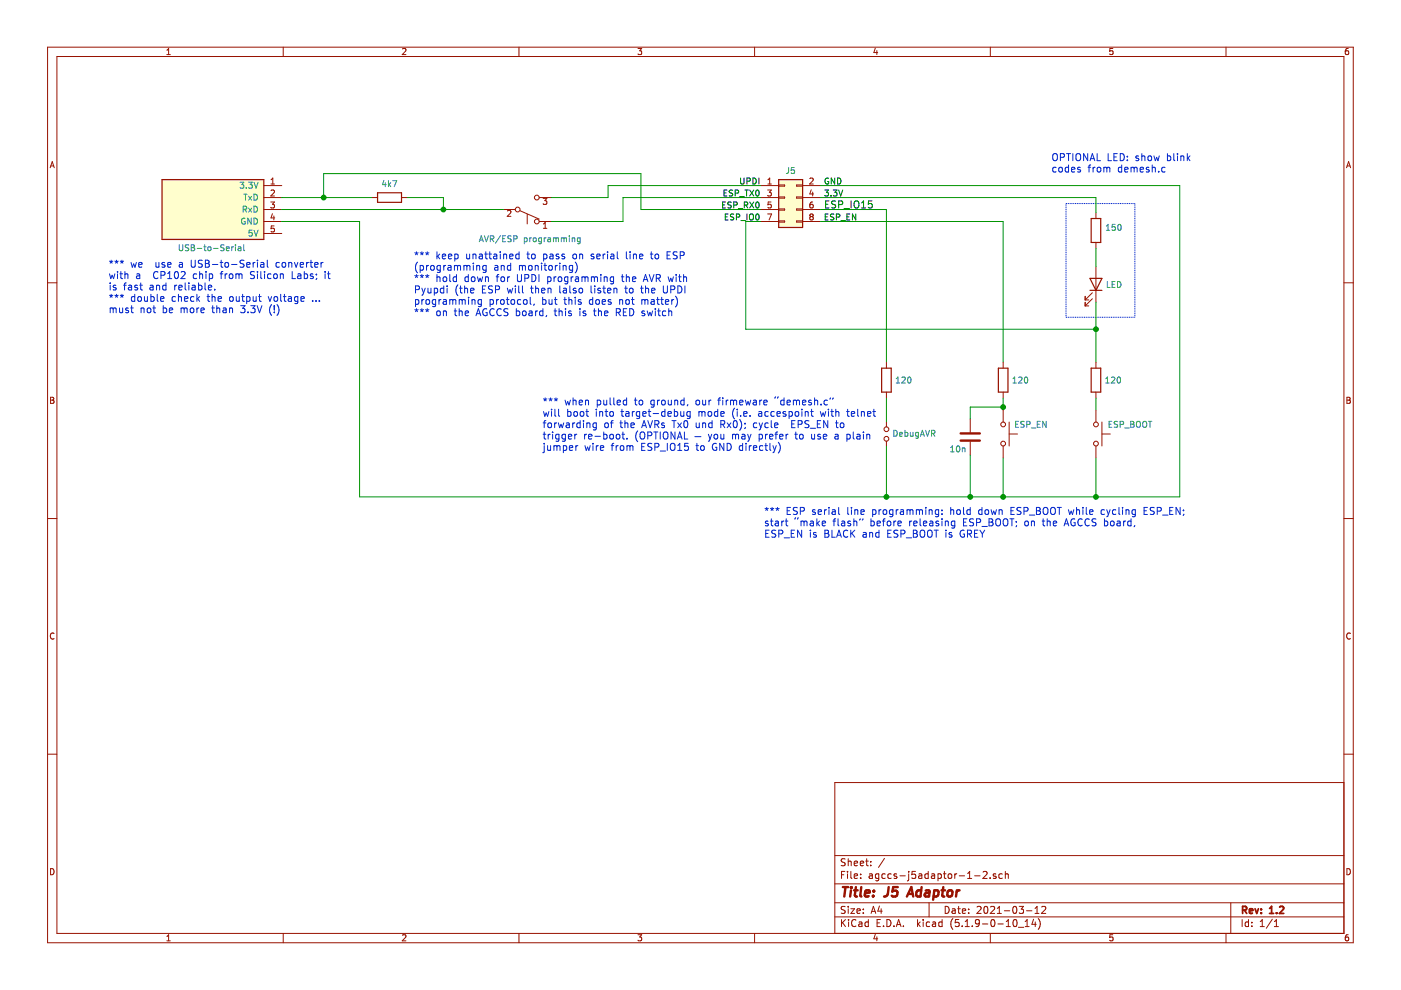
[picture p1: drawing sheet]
EESchema Schematic File Version 4
EELAYER 30 0
EELAYER END
$Descr A4 11693 8268
encoding utf-8
Sheet 1 1
Title "J5 Adaptor"
Date "2021-03-12"
Rev "1.2"
Comp ""
Comment1 ""
Comment2 ""
Comment3 ""
Comment4 ""
$EndDescr
$Comp
L Connector_Generic:Conn_02x04_Odd_Even J5
U 1 1
P 6550 1650
F 0 "J5" H 6600 1875 50  0000 C CNN
F 1 "Conn_02x04_Odd_Even" H 6600 1876 50  0001 C CNN
F 2 "" H 6550 1650 50  0001 C CNN
F 3 "~" H 6550 1650 50  0001 C CNN
	1    6550 1650
	1    0    0    -1  
$EndComp
$Comp
L agccs-j5adaptor-symbols:USB-to-Serial J?
U 1 1
P 2150 1750
F 0 "J?" H 2475 1450 50  0001 L CNN
F 1 "USB-to-Serial" H 2250 2075 50  0000 L CNN
F 2 "" H 2150 1750 50  0001 C CNN
F 3 "~" H 2150 1750 50  0001 C CNN
	1    2150 1750
	-1   0    0    1   
$EndComp
Text Label 6875 1550 0    50   ~ 0
GND
$Comp
L Switch:SW_Push SW?
U 1 1
P 9150 3625
F 0 "SW?" V 9150 3975 50  0001 R CNN
F 1 "ESP_BOOT" V 9225 4100 50  0000 R CNN
F 2 "" H 9150 3825 50  0001 C CNN
F 3 "~" H 9150 3825 50  0001 C CNN
	1    9150 3625
	0    1    -1   0   
$EndComp
$Comp
L Device:R R?
U 1 1
P 9150 3175
F 0 "R?" H 9080 3221 50  0001 R CNN
F 1 "120" H 9080 3175 50  0000 R CNN
F 2 "" V 9080 3175 50  0001 C CNN
F 3 "~" H 9150 3175 50  0001 C CNN
	1    9150 3175
	-1   0    0    -1  
$EndComp
Text Label 6875 1650 0    50   ~ 0
3.3V
$Comp
L Device:R R?
U 1 1
P 9150 1925
F 0 "R?" H 9080 1971 50  0001 R CNN
F 1 "150" H 9075 1950 50  0000 R CNN
F 2 "" V 9080 1925 50  0001 C CNN
F 3 "~" H 9150 1925 50  0001 C CNN
	1    9150 1925
	-1   0    0    -1  
$EndComp
$Comp
L Device:LED D?
U 1 1
P 9150 2375
F 0 "D?" V 9189 2257 50  0001 R CNN
F 1 "LED" V 9143 2455 50  0000 L CNN
F 2 "" H 9150 2375 50  0001 C CNN
F 3 "~" H 9150 2375 50  0001 C CNN
	1    9150 2375
	0    1    -1   0   
$EndComp
$Comp
L Switch:SW_Push SW?
U 1 1
P 8375 3625
F 0 "SW?" V 8375 3975 50  0001 R CNN
F 1 "ESP_EN" V 8450 4000 50  0000 R CNN
F 2 "" H 8375 3825 50  0001 C CNN
F 3 "~" H 8375 3825 50  0001 C CNN
	1    8375 3625
	0    1    -1   0   
$EndComp
$Comp
L Device:C C?
U 1 1
P 8100 3650
F 0 "C?" H 8215 3696 50  0001 L CNN
F 1 "10n" H 8275 3550 50  0000 R CNN
F 2 "" H 8138 3500 50  0001 C CNN
F 3 "~" H 8100 3650 50  0001 C CNN
	1    8100 3650
	-1   0    0    -1  
$EndComp
$Comp
L Device:R R?
U 1 1
P 8375 3175
F 0 "R?" H 8445 3221 50  0001 L CNN
F 1 "120" H 8305 3175 50  0000 R CNN
F 2 "" V 8305 3175 50  0001 C CNN
F 3 "~" H 8375 3175 50  0001 C CNN
	1    8375 3175
	-1   0    0    -1  
$EndComp
Wire Wire Line
	9150 2075 9150 2225
Wire Wire Line
	9150 3825 9150 4150
Wire Wire Line
	8375 3825 8375 4150
Connection ~ 8375 4150
Wire Wire Line
	8375 4150 8100 4150
Wire Wire Line
	8100 3800 8100 4150
Connection ~ 8100 4150
Wire Wire Line
	8375 3325 8375 3400
Wire Wire Line
	8100 3500 8100 3400
Wire Wire Line
	8100 3400 8375 3400
Connection ~ 8375 3400
Wire Wire Line
	8375 3400 8375 3425
$Comp
L Switch:SW_Push_SPDT SW?
U 1 1
P 4400 1750
F 0 "SW?" H 4350 1450 50  0001 C CNN
F 1 "AVR/ESP programming" H 4425 2000 50  0000 C CNN
F 2 "" H 4400 1750 50  0001 C CNN
F 3 "~" H 4400 1750 50  0001 C CNN
	1    4400 1750
	1    0    0    1   
$EndComp
Text Label 6350 1550 2    50   ~ 0
UPDI
Text Label 6350 1650 2    50   ~ 0
ESP_TX0
Text Label 6350 1750 2    50   ~ 0
ESP_RX0
Wire Wire Line
	5075 1550 5075 1650
Wire Wire Line
	5075 1650 4600 1650
Wire Wire Line
	5075 1550 6350 1550
Wire Wire Line
	5200 1650 5200 1850
Wire Wire Line
	5200 1850 4600 1850
Wire Wire Line
	5200 1650 6350 1650
Wire Wire Line
	5350 1750 5350 1450
Wire Wire Line
	5350 1450 2700 1450
Wire Wire Line
	2700 1450 2700 1650
Wire Wire Line
	2700 1650 2350 1650
Wire Wire Line
	5350 1750 6350 1750
$Comp
L Device:R R?
U 1 1
P 3250 1650
F 0 "R?" V 3043 1650 50  0001 C CNN
F 1 "4k7" V 3135 1650 50  0000 C CNN
F 2 "" V 3180 1650 50  0001 C CNN
F 3 "~" H 3250 1650 50  0001 C CNN
	1    3250 1650
	0    1    1    0   
$EndComp
Wire Wire Line
	3100 1650 2700 1650
Connection ~ 2700 1650
Wire Wire Line
	3400 1650 3700 1650
Wire Wire Line
	3700 1650 3700 1750
Connection ~ 3700 1750
Wire Wire Line
	3700 1750 2350 1750
Text Label 6875 1850 0    50   ~ 0
ESP_EN
Text Label 6350 1850 2    50   ~ 0
ESP_IO0
Wire Wire Line
	9850 1550 9850 4150
Wire Wire Line
	9150 2525 9150 2750
$Comp
L Device:Jumper_NO_Small JP?
U 1 1
P 7400 3625
F 0 "JP?" V 7446 3577 50  0001 R CNN
F 1 "DebugAVR" V 7400 3577 50  0000 R CNN
F 2 "" H 7400 3625 50  0001 C CNN
F 3 "~" H 7400 3625 50  0001 C CNN
	1    7400 3625
	0    -1   -1   0   
$EndComp
Wire Wire Line
	6850 1750 7400 1750
Wire Wire Line
	7400 3725 7400 4150
Connection ~ 7400 4150
Wire Wire Line
	7400 4150 8100 4150
Wire Wire Line
	9150 1650 9150 1775
Wire Wire Line
	6850 1650 9150 1650
Wire Wire Line
	6850 1550 9850 1550
Wire Wire Line
	8375 1850 8375 3025
Wire Wire Line
	6350 1850 6225 1850
Wire Wire Line
	6225 1850 6225 2750
Connection ~ 9150 2750
Wire Wire Line
	9150 2750 9150 3025
Wire Wire Line
	6850 1850 8375 1850
Wire Wire Line
	3000 4150 7400 4150
Wire Wire Line
	3000 1850 2350 1850
Wire Wire Line
	9150 3325 9150 3425
Wire Wire Line
	8375 4150 9150 4150
Wire Wire Line
	6225 2750 9150 2750
Connection ~ 9150 4150
Wire Wire Line
	9150 4150 9850 4150
Text Notes 3450 2650 0    59   ~ 0
*** keep unattained to pass on serial line to ESP \n(programming and monitoring)\n*** hold down for UPDI programming the AVR with \nPyupdi (the ESP will then lalso listen to the UPDI \nprogramming protocol, but this does not matter)\n*** on the AGCCS board, this is the RED switch
Text Notes 4525 3775 0    59   ~ 0
*** when pulled to ground, our firmeware “demesh.c”\nwill boot into target-debug mode (i.e. accespoint with telnet\nforwarding of the AVRs Tx0 und Rx0); cycle  EPS_EN to\ntrigger re-boot. (OPTIONAL — you may prefer to use a plain\njumper wire from ESP_IO15 to GND directly)
Text Notes 6375 4500 0    59   ~ 0
*** ESP serial line programming: hold down ESP_BOOT while cycling ESP_EN;\nstart “make flash” before releasing ESP_BOOT; on the AGCCS board, \nESP_EN is BLACK and ESP_BOOT is GREY
$Comp
L Device:R R?
U 1 1
P 7400 3175
F 0 "R?" H 7470 3221 50  0001 L CNN
F 1 "120" H 7330 3175 50  0000 R CNN
F 2 "" V 7330 3175 50  0001 C CNN
F 3 "~" H 7400 3175 50  0001 C CNN
	1    7400 3175
	-1   0    0    -1  
$EndComp
Wire Wire Line
	7400 3325 7400 3525
Wire Wire Line
	7400 3025 7400 1750
Wire Wire Line
	3700 1750 4200 1750
Wire Wire Line
	3000 1850 3000 4150
Text Notes 900  2625 0    59   ~ 0
*** we  use a USB-to-Serial converter \nwith a  CP102 chip from Silicon Labs; it \nis fast and reliable. \n*** double check the output voltage … \nmust not be more than 3.3V (!)
Text Label 6875 1750 0    59   ~ 0
ESP_IO15
Wire Notes Line
	8900 1700 9475 1700
Wire Notes Line
	9475 1700 9475 2650
Wire Notes Line
	8900 1700 8900 2650
Wire Notes Line
	8900 2650 9475 2650
Text Notes 8775 1450 0    59   ~ 0
OPTIONAL LED: show blink \ncodes from demesh.c
$EndSCHEMATC
